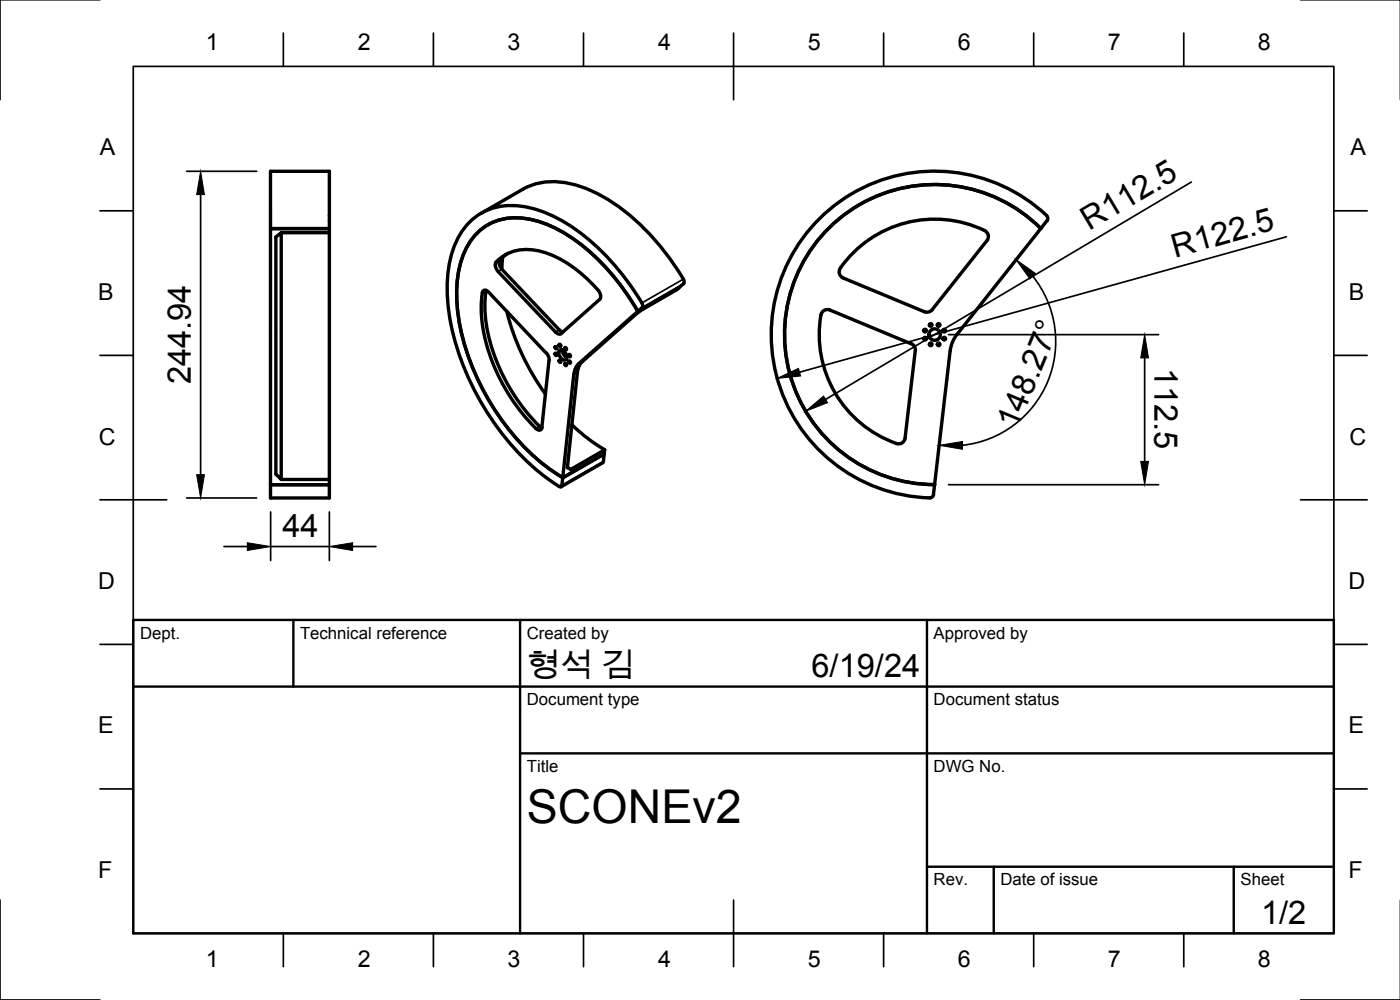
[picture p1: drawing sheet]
<svg xmlns="http://www.w3.org/2000/svg" width="210mm" height="150mm" viewBox="0 0 210 150" stroke-linecap="round" stroke-linejoin="round" font-family="sans-serif">
<!-- layer: Visible -->
<g fill="none" stroke="#000" stroke-width=".51">
<path d="M40.6 25.7h8.8v8.6h-8.8zM41.4 35.5l.8-.6v37l-.8-.8zM42.2 34.9h7.2v37h-7.2M49.4 34.9v-.6h-8.8v38.4h8.8v-.8M72.1 32l6.3-3.6a10.4 10.4 0 0 1 9.1-.3 28 28 0 0 1 11.3 8.6l2.5 3.3 1.2 1.8M74.4 39.3a1.19 1.19 0 0 0 .3 1.4M74.4 39.3a6.5 6.5 0 0 1 6.9-1.6 17.9 17.9 0 0 1 8.4 5.8M75 39a1.19 1.19 0 0 0 .3 1.4l8.6 9.1M75.4 38.6l-.2 1.8M76 38.1l-1.1 .9M148 36.1a1.01 1.01 0 0 0-.4-1.5 17.2 17.2 0 0 0-21.7 5.9 1.01 1.01 0 0 0 .5 1.2l12.2 5a1.04 1.04 0 0 0 1.2-.3l8.2-10.3M156 34.3a22.5 22.5 0 0 0-36.7 7.3 22.5 22.5 0 0 0 20.8 31.1"/>
<path d="M156 34.3l-12.5 15.8M156.1 34.3a22.5 22.5 0 0 0-36.8 7.2 22.5 22.5 0 0 0 20.8 31.2M157 33.1l-1 1.2M157 33.1l.1-.5a24.5 24.5 0 0 0-39.6 8.2 24.5 24.5 0 0 0 22.1 33.8l.4-.5 2.5-21.5M72.3 43.9a.51 .51 0 0 1 .5-.4 .51 .51 0 0 1 .5 .3l8.6 9.1M72.3 43.9a21.6 21.6 0 0 0 2.5 12.6 28.1 28.1 0 0 0 5.7 7.9 .43 .43 0 0 0 .5 .1 .43 .43 0 0 0 .3-.4M72.9 43.5a20 20 0 0 0 1.8 11.2 25.5 25.5 0 0 0 6.6 9.4M74.7 40.7l8.6 9.1a.63 .63 0 0 0 .8 .2M76 46.7a36.1 36.1 0 0 0 5.8 12.4M81.9 52.9a1.52 1.52 0 0 1 .4 1.1M82.3 54l-1.1 10.1M83.2 53l.2 .1v.2l-.2-.1z"/>
<path d="M83.2 52l.2 .1v.2l-.2-.1zM83.9 49.5l.5 .3M83.9 54l.2 .1v.2l-.2-.1zM83.9 51.6l.2 .1v.3l-.2-.2zM84 52.5a.99 .99 0 0 1 .8 1.5 .99 .99 0 0 1-.8-1.5zM84.3 52.5l.2 .6 .5 .5M84.7 54.5l.2 .1v.2l-.2-.1zM84.7 52.1l.2 .1v.3l-.2-.2zM85.3 53.1l.2 .2v.2l-.2-.1zM85.3 54.1l.2 .1v.3l-.2-.2zM87.3 54.2l8.4-7.4 5.8-3.4 .3-.3-6.2 3.6-8.8 7.8-.4 .6-.4 1.1-1.6 15.4M87.3 54.2l-.5 .9-.2 .7-1.5 14.3"/>
<path d="M89.7 43.5l.1 .2a1.05 1.05 0 0 1 .1 1.2M89.9 44.9l-5.8 5.1M95.6 46.7a32 32 0 0 0-11.7-12.2 12.8 12.8 0 0 0-8.7-1.6 8.6 8.6 0 0 0-6.2 6.7 23.5 23.5 0 0 0 .8 12.7 36.1 36.1 0 0 0 13.3 18.5l1.3 .8M96.2 45.4l.2 .5-.1 .2M96.2 45.4a34.2 34.2 0 0 0-12.7-12.7 13.6 13.6 0 0 0-9.2-1.6 9.4 9.4 0 0 0-6.6 7.2 25.3 25.3 0 0 0 .8 13.7 39.6 39.6 0 0 0 14 20l1.5 1 .3-.2 .1-1.2M102.5 41.8l.1 .6-.8 .7-6.2 3.6 .7-.6M136.6 51.5l-12.1-5a1 1 0 0 0-1.4 .7 17.2 17.2 0 0 0 11.6 19.4 1.01 1.01 0 0 0 1-.9M136.6 51.5a1.01 1.01 0 0 1 .6 1.1M137.2 52.6l-1.5 13.1M143.5 50.1l-.7 1.2-.3 1.3M40.6 72.7h8.8v2h-8.8zM85.1 70.1l.2 .1"/>
<path d="M85.8 63.7a25.3 25.3 0 0 0 4.9 3.7M90.3 69.4l-6.2 3.6M90.5 69.2l.1-1.1-6.2 3.5M90.5 69.2l-.1 .2M90.7 67.4l-5.1 3-.5-.3M90.7 67.4l-.1 .7-6.2 3.5"/>
<circle cx="138.7" cy="49.6" r=".2"/>
<circle cx="138.7" cy="50.8" r=".2"/>
<circle cx="139.5" cy="51.6" r=".2"/>
<circle cx="139.5" cy="48.7" r=".2"/>
<circle cx="140.1" cy="50.2" r=".86"/>
<circle cx="140.7" cy="51.6" r=".2"/>
<circle cx="140.7" cy="48.7" r=".2"/>
<circle cx="141.6" cy="49.6" r=".2"/>
<circle cx="141.6" cy="50.8" r=".2"/>
</g>
<!-- layer: Visible Narrow -->
<path d="M74.9 39l-.5 .3M72.9 43.6l-.6 .3M75.2 40.4l-.5 .3M83.9 49.5l-.6 .3M86.6 55.8l-.6 .4M87.3 54.2l-.5 .3M102.4 41.9l-6.2 3.5M102.5 42.5l-6.2 3.6M80.9 63.9l-.6 .3M90.5 69.2l-6.3 3.6" fill="none" stroke="#000" stroke-width=".25"/>
<!-- layer: TITLEBLOCK -->
<path d="M20 92.9h180v47h-180zM44 92.9v10M78 92.9v47M139 92.9v47M20 102.9h180M78 113h122M139 129.9h61M149 129.9v10M185 129.9v10" fill="none" stroke="#000" stroke-width=".36"/>
<!-- layer: FD_Dimensions -->
<g fill="none" stroke="#000" stroke-width=".25">
<path d="M28 25.7h10.5M30.1 29.2v42M178.6 27.3l-54.8 32.6M192.9 35.5l-73 20.3M142.2 50.2h31.5M154.8 41.4a15.7 15.7 0 0 1-10.5 25.4M171.6 53.7v15.5M28 74.7h10.5M40.6 76.8v7.2M49.4 76.8v7.2M142.2 72.7h31.5M33.6 81.9h3.5"/>
<path d="M40.6 81.9h8.8M52.9 81.9h3.5"/>
</g>
<path d="M30.1 25.7l.5 3.5h-1.1zM116.5 56.7l3.2-1.5 .3 1.2zM120.8 61.7l2.7-2.3 .6 1zM152.3 38.9l2.9 2.1-.8 .8zM171.6 50.2l.6 3.5h-1.2zM29.5 71.2h1.1l-.5 3.5zM140.8 66.8l3.5-.6v1.2zM171 69.2h1.2l-.6 3.5zM37.1 81.4l3.5 .5-3.5 .6zM49.4 81.9l3.5-.5v1.1z" fill="#000" stroke="#000" stroke-width=".15"/>
<!-- layer: BORDER -->
<g fill="none" stroke="#000" stroke-width=".25">
<path d="M15 0h-15v15M195 0h15M20 10h180v129.9h-180zM42.5 5v5M65 5v5M87.5 5v5M110 5v10M132.5 5v5M155 5v5M177.5 5v5M15 31.6h5M200 31.6h5"/>
<path d="M15 53.3h5M200 53.3h5M15 74.9h10M195 74.9h10M15 96.6h5M200 96.6h5M15 118.3h5M200 118.3h5M0 134.9v15h15M42.5 139.9v5M65 139.9v5M87.5 139.9v5"/>
<path d="M110 134.9v10M132.5 139.9v5M155 139.9v5M177.5 139.9v5M195 149.9h15"/>
</g>
<text font-size="7" x="79" y="123.5">SCONEv2</text>
<g font-size="4.9">
<text x="163.3" y="34.7" transform="rotate(-31 163.3 34.7)">R112.5</text>
<text x="176.1" y="38.6" transform="rotate(-15 176.1 38.6)">R122.5</text>
<text x="28.6" y="57.6" transform="rotate(-90 28.6 57.6)">244.94</text>
<text x="173.1" y="55.1" transform="rotate(90 173.1 55.1)">112.5</text>
<text x="152.5" y="64.5" transform="rotate(-67 152.5 64.5)">148.27°</text>
<text x="42.3" y="80.5">44</text>
<text x="79" y="101.4">형석 김</text>
<text x="121.7" y="101.4">6/19/24</text>
<text x="189.1" y="138.6">1/2</text>
</g>
<g font-size="3.5">
<text x="30.9" y="7.5">1</text>
<text x="53.6" y="7.5">2</text>
<text x="76.1" y="7.5">3</text>
<text x="98.7" y="7.5">4</text>
<text x="121.1" y="7.5">5</text>
<text x="143.6" y="7.5">6</text>
<text x="166.1" y="7.5">7</text>
<text x="188.6" y="7.5">8</text>
<text x="15" y="23.3">A</text>
<text x="202.5" y="23.3">A</text>
<text x="14.7" y="44.9">B</text>
<text x="202.2" y="44.9">B</text>
<text x="14.8" y="66.7">C</text>
<text x="202.3" y="66.7">C</text>
<text x="14.7" y="88.3">D</text>
<text x="202.2" y="88.3">D</text>
<text x="14.7" y="109.9">E</text>
<text x="202.2" y="109.9">E</text>
<text x="14.7" y="131.6">F</text>
<text x="202.2" y="131.6">F</text>
<text x="30.9" y="145">1</text>
<text x="53.6" y="145">2</text>
<text x="76.1" y="145">3</text>
<text x="98.7" y="144.9">4</text>
<text x="121.1" y="144.9">5</text>
<text x="143.6" y="145">6</text>
<text x="166.1" y="144.9">7</text>
<text x="188.6" y="145">8</text>
</g>
<g font-size="2.5">
<text x="21" y="95.7">Dept.</text>
<text x="45" y="95.7">Technical reference</text>
<text x="79" y="95.7">Created by</text>
<text x="140" y="95.7">Approved by</text>
<text x="79" y="105.7">Document type</text>
<text x="140" y="105.7">Document status</text>
<text x="79" y="115.7">Title</text>
<text x="140" y="115.7">DWG No.</text>
<text x="140" y="132.7">Rev.</text>
<text x="150" y="132.7">Date of issue</text>
<text x="186" y="132.7">Sheet</text>
</g>
</svg>
